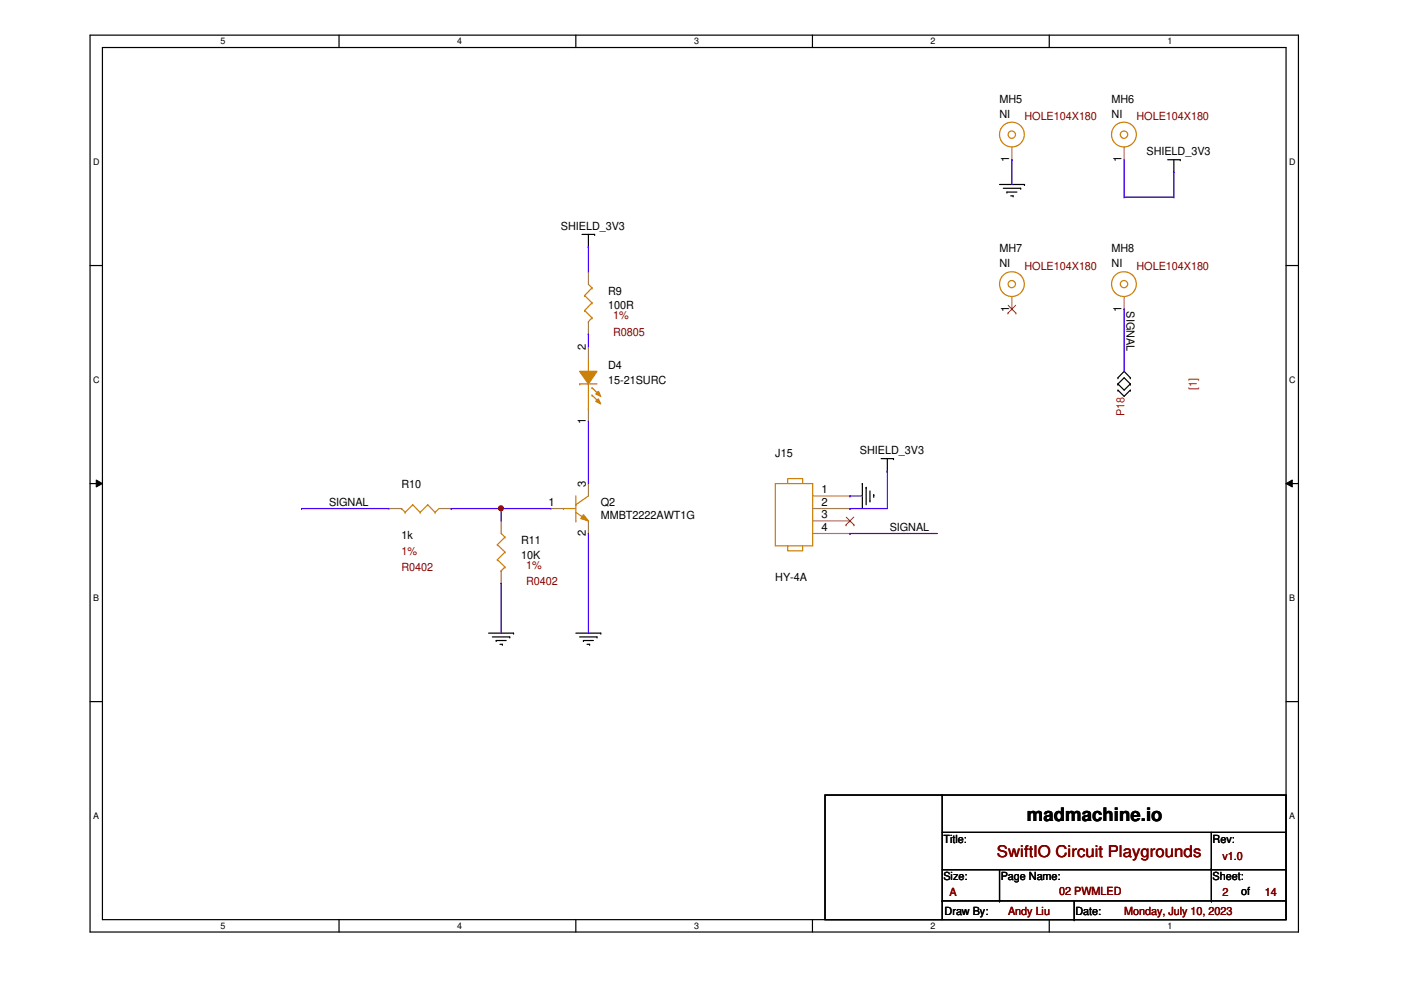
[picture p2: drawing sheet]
<svg xmlns="http://www.w3.org/2000/svg" width="297mm" height="210mm" viewBox="0 0 297 210" stroke-linecap="round" stroke-linejoin="round" font-family="sans-serif">
<path d="M19.1 7.5h256.2v190.1h-256.2zM21.7 10.1h251v184.9h-251z" fill="none" stroke="#000" stroke-width=".25"/>
<g fill="#fff">
<path d="M46.8 7.7h1v2.1h-1z"/>
<path d="M46.8 195.2h1v2.2h-1z"/>
</g>
<path d="M71.9 7.5v2.6M71.9 195v2.6" fill="none" stroke="#000" stroke-width=".25"/>
<g fill="#fff">
<path d="M96.9 7.7h1.1v2.1h-1.1z"/>
<path d="M96.9 195.2h1.1v2.2h-1.1z"/>
</g>
<path d="M122.1 7.5v2.6M122.1 195v2.6" fill="none" stroke="#000" stroke-width=".25"/>
<g fill="#fff">
<path d="M147.2 7.7h1v2.1h-1z"/>
<path d="M147.2 195.2h1v2.2h-1z"/>
</g>
<path d="M172.3 7.5v2.6M172.3 195v2.6" fill="none" stroke="#000" stroke-width=".25"/>
<g fill="#fff">
<path d="M197.3 7.7h1v2.1h-1z"/>
<path d="M197.3 195.2h1v2.2h-1z"/>
</g>
<path d="M222.5 7.5v2.6M222.5 195v2.6" fill="none" stroke="#000" stroke-width=".25"/>
<g fill="#fff">
<path d="M247.5 7.7h1v2.1h-1z"/>
<path d="M247.5 195.2h1v2.2h-1z"/>
<path d="M19.8 33.2h1.3v2.1h-1.3z"/>
<path d="M273.3 33.2h1.4v2.1h-1.4z"/>
<path d="M19.8 79.4h1.3v2.1h-1.3z"/>
<path d="M273.3 79.4h1.4v2.1h-1.4z"/>
</g>
<path d="M19.1 56.3h2.6M272.7 56.3h2.6" fill="none" stroke="#000" stroke-width=".25"/>
<g fill="#fff">
<path d="M19.8 125.6h1.2v2.2h-1.2z"/>
<path d="M273.3 125.6h1.3v2.2h-1.3z"/>
</g>
<path d="M19.1 102.5h2.6M272.7 102.5h2.6" fill="none" stroke="#000" stroke-width=".25"/>
<path d="M20.4 101.8l1.3 .7-1.3 .8zM272.7 102.5l1.3-.7v1.5z" fill="#000"/>
<path d="M20.4 101.8l1.3 .7-1.3 .8zM272.7 102.5l1.3-.7v1.5z" fill="none" stroke="#000" stroke-width=".21"/>
<g fill="#fff">
<path d="M19.8 171.9h1.2v2.1h-1.2z"/>
<path d="M273.3 171.9h1.3v2.1h-1.3z"/>
</g>
<g fill="none" stroke="#000" stroke-width=".25">
<path d="M211.9 39.1h5.3M212.7 39.9h3.7M216.4 39.9h.1M217.2 39.1h.1M247.6 33.9h2.6M248.9 36.5h.1M248.9 33.9v2.6M250.2 33.9h.1M123.4 49.7h2.7M124.8 52.3h.1M124.8 49.7v2.6M126.1 49.7h.1"/>
<path d="M213.5 40.7h.1M213.5 40.7h2.1M214.3 41.5h.5M214.8 41.5h.1M186.8 97.2h2.6M188.1 99.9h.1M188.1 97.2v2.7M189.4 97.2h.1M237 80.1h.1M237 81.4h.1M237 82.7h.1M237 80.1l1.3-1.4 1.3 1.4"/>
<path d="M237 81.4l1.3-1.3 1.3 1.3M237 82.7l1.3 1.3 1.3-1.3M237 81.4l1.3 1.3 1.3-1.3M239.6 80.1h.1M239.6 81.4h.1M239.6 82.7h.1M182.8 102.5h.1M182.8 102.5v5.3M183.6 103.3h.1M183.6 103.3v3.7M184.4 106.2h.1M184.4 104.1v2.1"/>
<path d="M185.3 104.9h.1M185.3 104.9v.6M103.6 134.2h5.3M104.4 135h3.7M105.2 135.8h.1M105.2 135.8h2.1M106 136.6h.5M106.5 136.6h.1M108.1 135h.1M108.9 134.2h.1M122.1 134.2h5.3M122.9 135h3.7"/>
<path d="M123.7 135.8h.1M123.7 135.8h2.1M124.5 136.6h.5M125 136.6h.1M126.6 135h.1M127.4 134.2h.1M19.1 148.8h2.6M272.7 148.8h2.6M174.9 168.6h97.8v26.4h-97.8zM199.8 168.6h.1M199.8 168.6v26.4M199.8 176.5h72.9"/>
<path d="M256.8 176.5v14.5M272.7 176.5h.1M199.8 191h.1M199.8 191h72.9M199.8 184.4h72.9M211.9 191h.1M211.9 184.4v6.6M227.8 195h.1M227.8 191v4M256.8 184.4h.1M256.8 191h.1M272.7 184.4h.1"/>
</g>
<g fill="none" stroke="#cc8006" stroke-width=".25">
<path d="M105.5 115.5h.1M105.5 118.7h.1M105.5 115.5l1.6 1.6M105.5 118.7l1.6 1.5M106.3 113.1l.8 .8M107.1 113.9h.1M107.1 117.1h.1M107.1 113.9l-1.6 1.6M107.1 117.1l-1.6 1.6M119.5 107.8h.1M119.5 107.8h2.6M122.1 107h.1"/>
<path d="M122.1 110.4h.1M122.1 108.6l2.7 1.8M122.1 105.2v5.2M124.8 110.4h.1M124.8 105.2l-2.7 1.8M106.3 121h.1M107.1 120.2h.1M107.1 120.2l-.8 .8"/>
<circle cx="214.5" cy="28.5" r=".78"/>
<circle cx="214.5" cy="28.5" r="2.63"/>
</g>
<path d="M214.5 33.9h.1M214.5 31.2v2.7M106.3 110.4h.1M106.3 110.4v2.7M106.3 123.7h.1M106.3 121v2.7" fill="none" stroke="#a84" stroke-width=".25"/>
<path d="M123.7 109.1l1.1 1.3-1.7-.5z" fill="#cc8006"/>
<g fill="none" stroke="#cc8006" stroke-width=".25">
<path d="M124 62.7h.1M124 65.8h.1M124 62.7l1.5 1.5M124 65.8l1.5 1.6M124.8 68.2h.1M124.8 78.7h.1M124.8 60.3l.7 .7M124.8 76.1v2.6M125.5 61h.1M125.5 64.2h.1M125.5 67.4h.1M125.5 61l-1.5 1.7"/>
<path d="M125.5 64.2l-1.5 1.6M125.5 67.4l-.7 .8M122.9 81.4h.1M122.9 81.4h3.7M124.8 86.7h.1M124.8 81.4v5.3M125.5 82.2h.1M125.5 83.8h.1M125.5 82.2l1.6 1.6M125.5 83.8l1.6 1.5M85.1 107.8h.1M85.1 107.8l.8 .8"/>
<path d="M85.9 108.6h.1M87.5 107h.1M87.5 107l1.6 1.6M87.5 107l-1.6 1.6M89.1 108.6h.1M90.7 107h.1M90.7 107l1.5 1.6M90.7 107l-1.6 1.6M92.2 108.6h.1M93 107.8l-.8 .8M123.7 109.1l1.1 1.3-1.7-.5z"/>
<circle cx="238.3" cy="28.5" r="2.63"/>
<circle cx="238.3" cy="28.5" r=".78"/>
<circle cx="214.5" cy="60.2" r=".77"/>
<circle cx="214.5" cy="60.2" r="2.63"/>
<circle cx="238.3" cy="60.2" r="2.63"/>
<circle cx="238.3" cy="60.2" r=".77"/>
</g>
<g fill="none" stroke="#a84" stroke-width=".25">
<path d="M238.3 33.9h.1M238.3 31.2v2.7M124.8 57.6h.1M124.8 57.6v2.7M124.8 70.8h.1M124.8 68.2v2.6M214.5 65.5h.1M214.5 62.9v2.6M238.3 65.5h.1M238.3 62.9v2.6M82.5 107.8h.1M82.5 107.8h2.6"/>
<path d="M93 107.8h2.7M95.7 107.8h.1M116.8 107.8h.1M116.8 107.8h2.7M124.8 102.5h.1M124.8 113.1h.1M124.8 102.5v2.7M124.8 110.4v2.7"/>
</g>
<path d="M213.7 66.4h.1M213.7 64.7l1.7 1.7M215.3 64.7l-1.6 1.7M215.4 66.4h.1" fill="none" stroke="#804000" stroke-width=".21"/>
<path d="M122.9 78.7h3.7l-1.8 2.7z" fill-rule="evenodd" fill="#cc8006"/>
<path d="M122.9 78.7h3.7l-1.8 2.7z" fill="none" stroke="#cc8006" stroke-width=".25"/>
<path d="M126.3 85.1l.6-.5 .5 1z" fill-rule="evenodd" fill="#cc8006"/>
<path d="M126.3 85.1l.6-.5 .5 1z" fill="none" stroke="#cc8006" stroke-width=".25"/>
<path d="M126.9 83l.5 1-1.1-.5z" fill-rule="evenodd" fill="#cc8006"/>
<path d="M126.9 83l.5 1-1.1-.5zM164.4 102.5h7.9v13.2h-7.9zM167 115.7v1.1h3.2v-1.1M167 102.5v-1h3.2v1" fill="none" stroke="#cc8006" stroke-width=".25"/>
<path d="M124.8 73.5h.1M124.8 73.5v2.6M124.8 89.3h.1M124.8 86.7v2.6M172.3 105.2h7.9M172.3 107.8h7.9M172.3 110.4h7.9M172.3 113.1h7.9M180.2 105.2h.1M180.2 107.8h.1M180.2 110.4h.1M180.2 113.1h.1" fill="none" stroke="#a84" stroke-width=".25"/>
<path d="M179.4 111.3h.1M179.4 109.6l1.7 1.7M181 109.6l-1.6 1.7M181.1 111.3h.1" fill="none" stroke="#804000" stroke-width=".21"/>
<path d="M124.8 89.3h.1M124.8 89.3v13.2M64 107.8h.1M64 107.8h18.5M95.7 107.8h.1M95.7 107.8h10.6M106.3 107.8h.1M106.3 107.8v2.6" fill="none" stroke="#4200ff" stroke-width=".25"/>
<circle cx="106.2" cy="107.8" r=".51" fill="#f00"/>
<circle cx="106.2" cy="107.8" r=".51" fill="none" stroke="#f00" stroke-width=".25"/>
<g fill="none" stroke="#4200ff" stroke-width=".25">
<path d="M214.5 33.9h.1M214.5 33.9v5.2M238.3 33.9v7.9M248.9 36.5h.1M248.9 36.5v5.3M124.8 52.3h.1M124.8 52.3v5.3M238.3 41.8h.1M238.3 41.8h10.6M248.9 41.8h.1M124.8 70.8h.1M124.8 70.8v2.7"/>
<path d="M238.3 65.5h.1M238.3 65.5v13.2M188.1 99.9h.1M188.1 99.9v7.9h-7.9M106.3 107.8h.1M106.3 107.8h10.5M124.8 113.1h.1M124.8 113.1v21.1M180.2 105.2h.1M180.2 107.8h.1M180.2 113.1h.1M180.2 105.2h2.6"/>
<path d="M180.2 113.1h18.5M106.3 123.7h.1M106.3 123.7v10.5"/>
</g>
<circle cx="106.2" cy="107.8" r=".51" fill="#f00"/>
<circle cx="106.2" cy="107.8" r=".51" fill="none" stroke="#f00" stroke-width=".25"/>
<text font-size="3.9" x="217.7" y="174.1">madmachine.io</text>
<text font-size="3.4" fill="#800000" x="211.4" y="181.7">SwiftIO Circuit Playgrounds</text>
<g font-size="2.4">
<text x="211.9" y="21.8">MH5</text>
<text x="235.7" y="21.8">MH6</text>
<text x="211.9" y="25">NI</text>
<text x="235.7" y="25">NI</text>
<text x="214" y="34.4" transform="rotate(-90 214 34.4)">1</text>
<text x="237.8" y="34.4" transform="rotate(-90 237.8 34.4)">1</text>
<text x="243.1" y="32.9">SHIELD_3V3</text>
<text x="118.9" y="48.7">SHIELD_3V3</text>
<text x="211.9" y="53.5">MH7</text>
<text x="235.7" y="53.5">MH8</text>
<text x="211.9" y="56.6">NI</text>
<text x="235.7" y="56.6">NI</text>
<text x="128.9" y="62.5">R9</text>
<text x="128.9" y="65.6">100R</text>
<text x="214" y="66.1" transform="rotate(-90 214 66.1)">1</text>
<text x="237.8" y="66.1" transform="rotate(-90 237.8 66.1)">1</text>
<text x="238.8" y="66" transform="rotate(90 238.8 66)">SIGNAL</text>
<text x="124.2" y="74.3" transform="rotate(-90 124.2 74.3)">2</text>
<text x="128.9" y="78.3">D4</text>
<text x="128.9" y="81.5">15-21SURC</text>
<text x="124.2" y="89.9" transform="rotate(-90 124.2 89.9)">1</text>
<text x="164.4" y="96.8">J15</text>
<text x="182.3" y="96.3">SHIELD_3V3</text>
<text x="69.8" y="107.3">SIGNAL</text>
<text x="85.1" y="103.4">R10</text>
<text x="116.3" y="107.3">1</text>
<text x="124.2" y="103.3" transform="rotate(-90 124.2 103.3)">3</text>
<text x="127.4" y="107.4">Q2</text>
<text x="174.2" y="104.6">1</text>
<text x="174.2" y="107.3">2</text>
<text x="124.2" y="113.7" transform="rotate(-90 124.2 113.7)">2</text>
<text x="127.4" y="110">MMBT2222AWT1G</text>
<text x="174.2" y="109.9">3</text>
<text x="174.2" y="112.6">4</text>
<text x="188.6" y="112.6">SIGNAL</text>
<text x="85.1" y="114.3">1k</text>
<text x="110.5" y="115.3">R11</text>
<text x="110.5" y="118.4">10K</text>
<text x="164.4" y="123.2">HY-4A</text>
<text x="200" y="178.7">Title:</text>
<text x="257.1" y="178.7">Rev:</text>
<text x="200" y="186.6">Size:</text>
<text x="212.2" y="186.6">Page Name:</text>
<text x="257.1" y="186.6">Sheet:</text>
<text x="263.1" y="189.8">of</text>
<text x="200.3" y="194">Draw By:</text>
<text x="228" y="194">Date:</text>
</g>
<g font-size="2.4" fill="#800000">
<text x="217.2" y="25.5">HOLE104X180</text>
<text x="241" y="25.5">HOLE104X180</text>
<text x="217.2" y="57.2">HOLE104X180</text>
<text x="241" y="57.2">HOLE104X180</text>
<text x="130" y="67.7">1%</text>
<text x="130" y="71.2">R0805</text>
<text x="85.1" y="117.7">1%</text>
<text x="85.1" y="121.1">R0402</text>
<text x="111.5" y="120.6">1%</text>
<text x="111.5" y="124">R0402</text>
<text x="259.2" y="182.4">v1.0</text>
<text x="201.3" y="190.1">A</text>
<text x="224.6" y="189.8">02 PWMLED</text>
<text x="259.2" y="190.1">2</text>
<text x="268.2" y="190.1">14</text>
<text x="213.7" y="194">Andy Liu</text>
<text x="238.3" y="194">Monday, July 10, 2023</text>
</g>
<g font-size="2.4" fill="#f00">
<text x="253.7" y="82.7" transform="rotate(-90 253.7 82.7)">[1]</text>
<text x="238.4" y="88.3" transform="rotate(-90 238.4 88.3)">P18</text>
</g>
<g font-size="1.9">
<text x="46.8" y="9.4">5</text>
<text x="96.9" y="9.4">4</text>
<text x="147.2" y="9.4">3</text>
<text x="197.3" y="9.4">2</text>
<text x="247.5" y="9.4">1</text>
<text x="19.8" y="34.9">D</text>
<text x="273.3" y="34.9">D</text>
<text x="19.8" y="81.1">C</text>
<text x="273.3" y="81.1">C</text>
<text x="19.8" y="127.3">B</text>
<text x="273.3" y="127.3">B</text>
<text x="19.8" y="173.6">A</text>
<text x="273.3" y="173.6">A</text>
<text x="46.8" y="196.9">5</text>
<text x="96.9" y="196.9">4</text>
<text x="147.2" y="196.9">3</text>
<text x="197.3" y="196.9">2</text>
<text x="247.5" y="196.9">1</text>
</g>
</svg>
